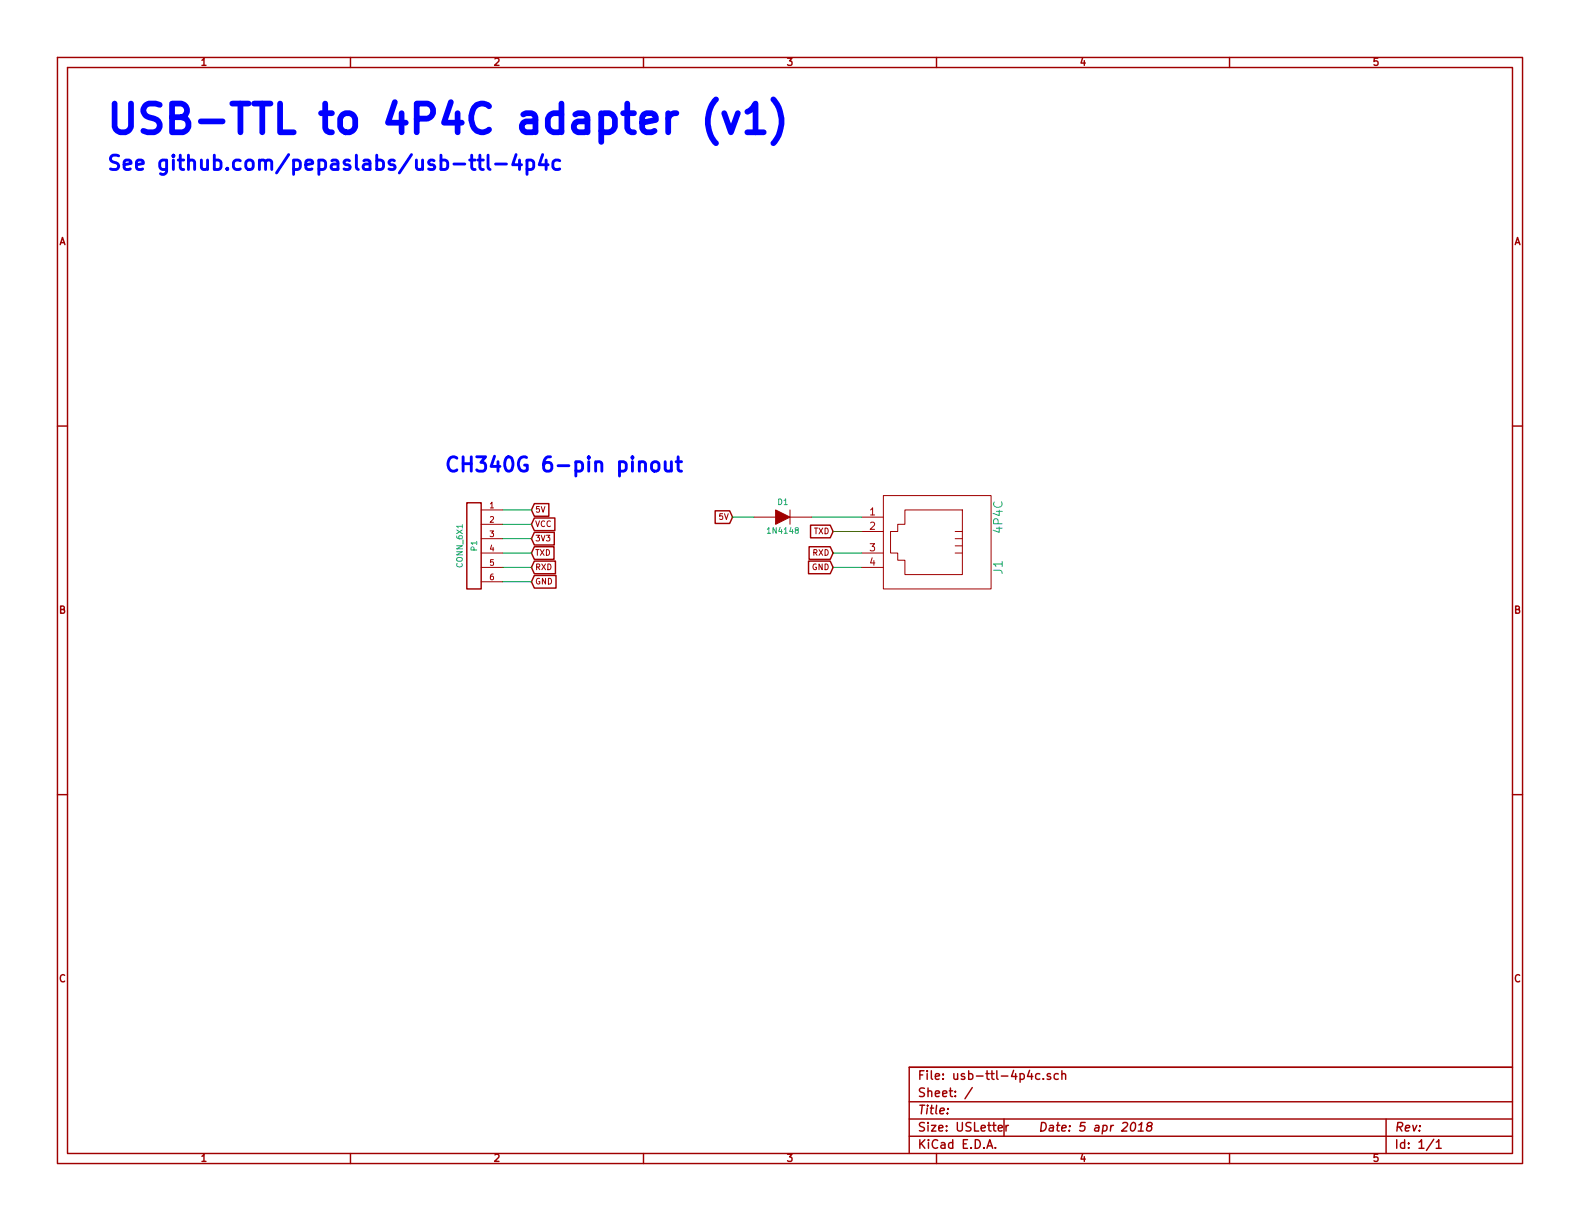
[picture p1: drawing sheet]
<svg xmlns="http://www.w3.org/2000/svg" width="279mm" height="216mm" viewBox="0 0 279 216" stroke-linecap="round" stroke-linejoin="round" font-family="sans-serif">
<g fill="none" stroke="#a00000" stroke-width=".25">
<path d="M10.2 10.2h259v195.5h-259zM11.9 11.9h255.6v192.1h-255.6zM62 10.2v1.7M113.8 10.2v1.7M165.6 10.2v1.7M217.4 10.2v1.7M10.2 75.3h1.7M267.5 75.3h1.7M82.5 88.9h2.6v15.2h-2.6zM94.5 94.1h3.5v2.3h-3.5l-.5-1.1zM94.5 96.7h3.5v2.2h-3.5l-.5-1.1zM94.5 99.2h3.7v2.2h-3.7l-.5-1.1z"/>
<path d="M94.5 89.1h2.6v2.2h-2.6l-.5-1.1zM94.5 91.6h3.6v2.2h-3.6l-.5-1.1zM126.5 90.3h2.5l.5 1.1-.5 1.2h-2.5zM143 99.2h3.8l.5 1.1-.5 1.1h-3.8zM143.1 96.7h3.7l.5 1.1-.5 1.1h-3.7zM143.3 92.9h3.5l.5 1.1-.5 1.1h-3.5zM94.5 101.8h3.8v2.2h-3.8l-.5-1.1zM10.2 140.5h1.7M267.5 140.5h1.7M160.8 194.8h106.7M160.8 197.9h106.7M167.6 196v.2"/>
<path d="M171.9 192.3l-1.3 2M176.5 199.5l.8-.1-.1-.3-.4-.1-.3 .2 .1 .7h.6M177.5 197.9v3M177.9 199v1M178.3 199l-.2 .1-.2 .2M182.1 189.3l-.4 1h1M183.9 189.9a.48 .48 0 0 0-.7 .1v.7l.2 .2 .5-.1M184.5 190.7v.2M185.8 189.9l-.4-.1-.2 .3v.2l.6 .1v.4h-.6M187.1 189.9a.48 .48 0 0 0-.6 .1v.7l.2 .2 .4-.1M187.8 190l.1-.1a.36 .36 0 0 1 .5 .2v.8M187.8 189.3v1.6"/>
<path d="M200.2 198.6l.3-.1a.88 .88 0 0 1-.3 1.5l-.3-.3a1.19 1.19 0 0 1 .3-1.1zM201.3 200h.9M201.4 198.9l.5-.4-.2 1.5M203.1 199.1l-.3-.2a.47 .47 0 0 1 .5-.4 .47 .47 0 0 1 .5 .3l-.2 .3-.7 .2-.1 .6a.51 .51 0 0 0 .7 0 .51 .51 0 0 0 .1-.7l-.2-.1M245.1 197.9v6.1M267.5 188.7h-106.7v15.3M62 204v1.7M113.8 204v1.7M160.8 200.9h106.7M165.6 204v1.7M174.5 203l.5-1.5 .5 1.5M174.7 202.6h.7"/>
<path d="M176 202.9v.1M217.4 204v1.7M253.5 201.4l-1.3 2M254 202l.4-.5v1.5M254 203h.9"/>
</g>
<path d="M126.6 17.6a5.8 5.8 0 0 0 0 7.7M132.2 19.8l.4-.3 1-1.2v5.1M136.8 17.6a5.8 5.8 0 0 1 0 7.7M128.1 20l1.2 3.4 1.2-3.4M132.2 23.4h2.9" fill="none" stroke="#00f" stroke-width="1"/>
<g fill="none" stroke="#00f" stroke-width=".51">
<path d="M86.3 27.4v2.2l.1 .3 .3 .1M87.6 29h2M91.3 27.3l-.6 1.8h1.5M91.9 28.3v1.7M93.2 28.4a.83 .83 0 0 1 1.1 .1l.1 .3-.1 .9a.87 .87 0 0 1-1.1 .2M93.2 28.3v2.5M96 27.3l-.6 1.8h1.5M96.6 28.3v1.7M99 28.4l-.8-.1-.3 .2-.1 .3v.7l.1 .2a.85 .85 0 0 0 1.1 .2M115.3 81.9a.69 .69 0 0 1 1.2 .2v.7a.68 .68 0 0 1-.6 .5 .68 .68 0 0 1-.7-.5v-.7zM117.6 81.6v1.4a.62 .62 0 0 0 1.1 .1M118.7 81.6v1.7"/>
<path d="M119.6 81.6h.9M119.9 80.8v2.2l.1 .2 .5 .1"/>
</g>
<g fill="none" stroke="#a00000" stroke-width=".18">
<path d="M85.1 97.8h3.8M85.1 90.2h3.8M85.1 92.7h3.8M85.1 95.3h3.8M133.3 91.4h3.9M139.7 91.4h3.8M139.7 90.2v2.5M152.4 91.4h3.8M152.4 94h3.8M152.4 97.8h3.8M156.2 87.6h19.1v16.5h-19.1zM160 90.2h10.2v11.4h-10.2v-2.5h-1.3v-1.3h-1.2v-3.8h1.2v-1.3h1.3z"/>
<path d="M168.9 94h1.3M168.9 95.3h1.3M168.9 96.5h1.3M168.9 97.8h1.3M85.1 100.3h3.8M85.1 102.9h3.8M152.4 100.3h3.8"/>
</g>
<path d="M88.9 97.8h5.1M88.9 90.2h5.1M88.9 92.7h5.1M88.9 95.3h5.1M129.5 91.4h3.8M143.5 91.4h8.9M147.3 94h5.1M147.3 97.8h5.1M88.9 100.3h5.1M88.9 102.9h5.1M147.3 100.3h5.1" fill="none" stroke="#00a000" stroke-width=".18"/>
<path d="M137.2 90.2l2.5 1.2-2.5 1.3z" fill="#a00000" stroke="#a00000" stroke-width=".18"/>
<text font-size="7.1" fill="#00f" x="19" y="23.9">USB-TTL to 4P4C adapter (v1)</text>
<g font-size="3.5" fill="#00f">
<text x="19" y="30.2">See github.com/pepaslabs/usb-ttl-4p4c</text>
<text x="78.7" y="83.6">CH340G 6-pin pinout</text>
</g>
<g font-size="2.1" fill="#00a0a0">
<text x="177.4" y="94.1" transform="rotate(-90 177.4 94.1)">4P4C</text>
<text x="177.4" y="101.5" transform="rotate(-90 177.4 101.5)">J1</text>
</g>
<g font-size="2.1" fill="#a00000">
<text x="162.3" y="191">File: usb-ttl-4p4c.sch</text>
<text x="162.3" y="197.1">Title:</text>
<text x="162.3" y="194.1">Sheet: /</text>
<text x="162.3" y="203.2">KiCad E.D.A.</text>
<text x="162.3" y="200.2">Size: USLetter</text>
<text x="183.6" y="200.2">Date: 5 apr 2018</text>
<text x="246.6" y="200.2">Rev:</text>
<text x="246.6" y="203.2">Id: 1/1</text>
</g>
<g font-size="1.8" fill="#a00000">
<text x="35.6" y="11.7">1</text>
<text x="87.4" y="11.7">2</text>
<text x="139.2" y="11.7">3</text>
<text x="191" y="11.7">4</text>
<text x="242.8" y="11.7">5</text>
<text x="10.4" y="43.4">A</text>
<text x="267.7" y="43.4">A</text>
<text x="153.8" y="91.2">1</text>
<text x="153.8" y="93.7">2</text>
<text x="153.8" y="97.5">3</text>
<text x="153.8" y="100.1">4</text>
<text x="10.4" y="108.6">B</text>
<text x="267.7" y="108.6">B</text>
<text x="10.4" y="173.7">C</text>
<text x="267.7" y="173.7">C</text>
<text x="35.6" y="205.5">1</text>
<text x="87.4" y="205.5">2</text>
<text x="139.2" y="205.5">3</text>
<text x="191" y="205.5">4</text>
<text x="242.8" y="205.5">5</text>
</g>
<g font-size="1.4" fill="#a00000">
<text x="86.6" y="89.9">1</text>
<text x="86.6" y="92.5">2</text>
<text x="86.6" y="95">3</text>
<text x="94.6" y="95.8">3V3</text>
<text x="94.6" y="90.7">5V</text>
<text x="94.6" y="93.2">VCC</text>
<text x="127.2" y="91.9">5V</text>
<text x="143.8" y="94.5">TXD</text>
<text x="86.6" y="97.5">4</text>
<text x="86.6" y="100.1">5</text>
<text x="94.6" y="98.3">TXD</text>
<text x="94.6" y="100.8">RXD</text>
<text x="143.5" y="100.8">GND</text>
<text x="143.7" y="98.3">RXD</text>
<text x="86.6" y="102.6">6</text>
<text x="94.6" y="103.4">GND</text>
</g>
<g font-size="1.4" fill="#00a0a0">
<text x="137.5" y="89.3">D1</text>
<text x="136" y="94.4">1N4148</text>
<text x="81.9" y="100.3" transform="rotate(-90 81.9 100.3)">CONN_6X1</text>
<text x="84.4" y="97.4" transform="rotate(-90 84.4 97.4)">P1</text>
</g>
</svg>
